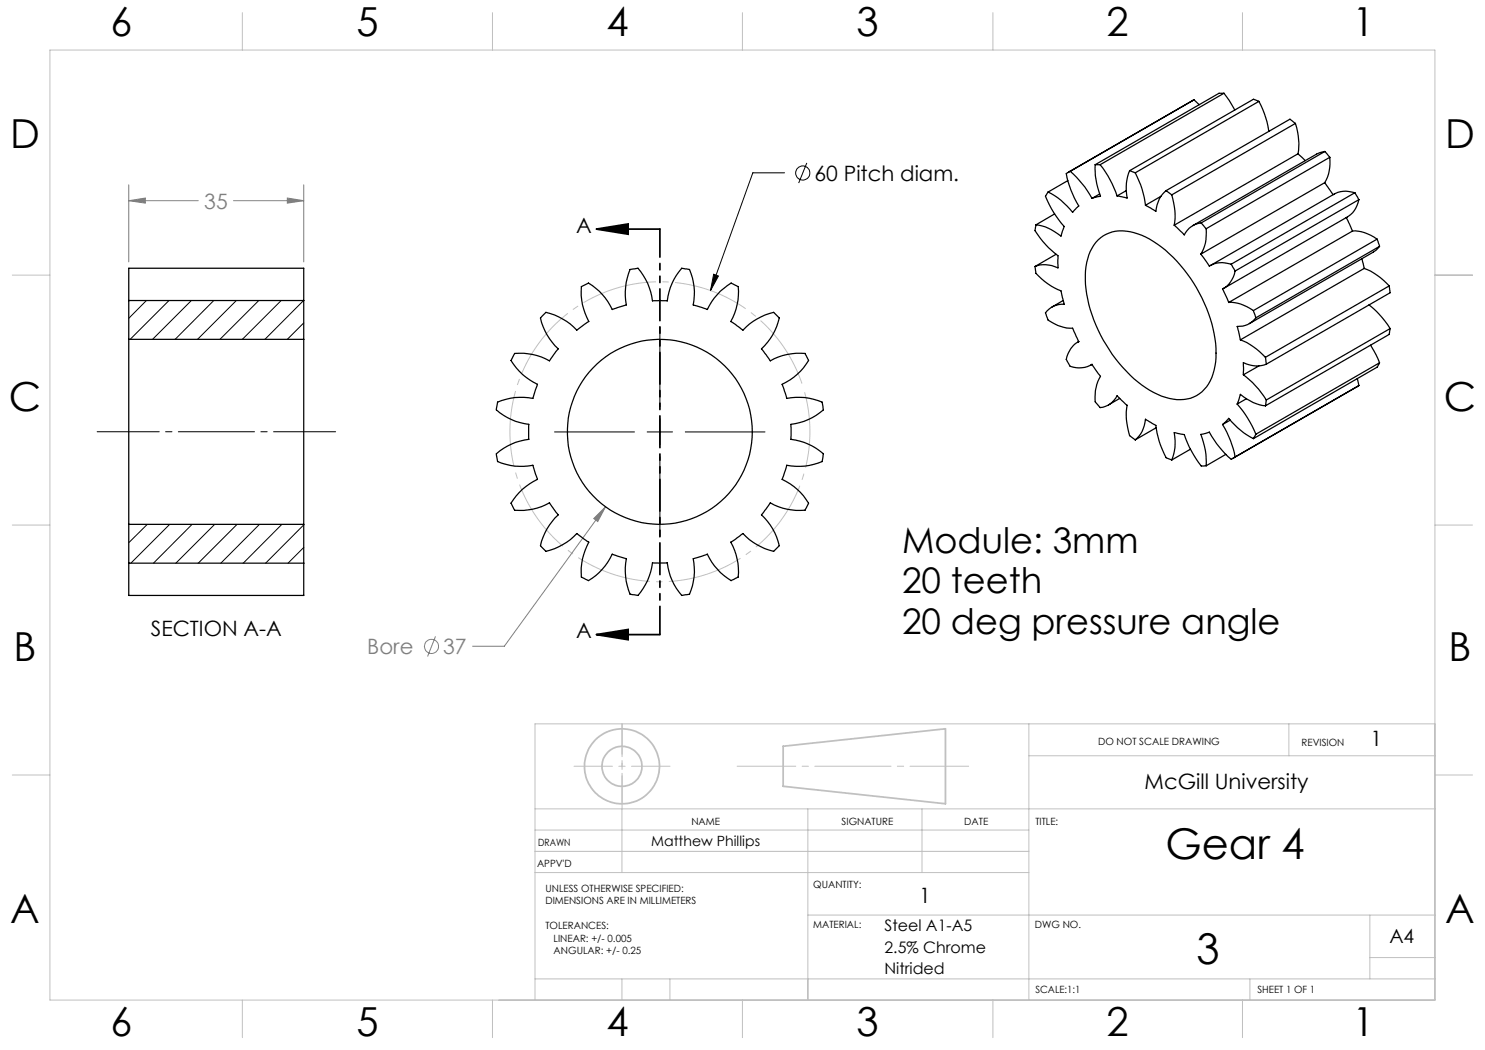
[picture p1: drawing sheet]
<svg xmlns="http://www.w3.org/2000/svg" width="297mm" height="210mm" viewBox="0 0 297 210" stroke-linecap="round" stroke-linejoin="round" font-family="sans-serif">
<g fill="none" stroke="#808080" stroke-width=".2">
<path d="M25.8 37v15.4M57.5 39.6l3.2 .5-3.2 .5zM60.7 37v15.4M25.8 40.1l3.3-.5v1zM25.8 40.1h13.9M46.7 40.1h14M118.7 103.7l2.4-2.4-1.5 3zM121.1 101.3l-20.2 27.9h-6.4M87.1 127.3l-1.6 4"/>
<circle cx="86.3" cy="129.3" r="1.41"/>
</g>
<g fill="none" stroke="#000" stroke-width=".2">
<path d="M156.9 34.6h-6.3l-8.5 23.5M161.4 32.6l-1.7 4M142.7 54.8l1 .4-1.6 2.9zM132 65.3v16M110.9 86.4h16M129.4 86.4h5.1M132 83.8v5.1M132 91.5v15.9M137.1 86.4h15.9"/>
<circle cx="160.6" cy="34.6" r="1.41"/>
</g>
<path d="M119.3 45.8l6.3-1v2zM119.3 45.8h12.7M119.3 126.9l6.3-1v2zM119.3 126.9h12.7" fill="none" stroke="#000" stroke-width=".35"/>
<path d="M160.7 77.6a30 30 0 0 0-50.3-12.1 30 30 0 0 0 13.8 49.8 30 30 0 0 0 36.9-36.2l-.4-1.5" fill="none" stroke="#c0c0c0" stroke-width=".2" stroke-dasharray="15.2 1.3 1.3 1.3" stroke-dashoffset="-.9" stroke-linecap="butt"/>
<g fill="none" stroke="#c0c0c0" stroke-width=".35">
<path d="M156.6 149.3l32.5-3.5v15l-32.5-3.5z"/>
<circle cx="124.4" cy="153.3" r="7.5"/>
<circle cx="124.4" cy="153.3" r="4"/>
</g>
<path d="M67.1 86.4h-47.7" fill="none" stroke="#000" stroke-width=".2" stroke-dasharray="15.2 1.3 1.3 1.3" stroke-dashoffset="2.8"/>
<path d="M132 45.8v81.1" fill="none" stroke="#000" stroke-width=".35" stroke-dasharray="6.3 1.3 1.3 1.3 1.3 1.3" stroke-dashoffset=".7"/>
<path d="M114.8 153.3h19.2" fill="none" stroke="#c0c0c0" stroke-width=".2" stroke-dasharray="15.2 1.3 1.3 1.3" stroke-dashoffset="7.5"/>
<path d="M124.4 160.8v-16" fill="none" stroke="#c0c0c0" stroke-width=".2" stroke-dasharray="15.2 1.3 1.3 1.3" stroke-dashoffset="9.1"/>
<path d="M124.4 144.8v17" fill="none" stroke="#c0c0c0" stroke-width=".2" stroke-dasharray="15.2 1.3 1.3 1.3" stroke-dashoffset="8.6"/>
<path d="M147.4 153.3h46.3" fill="none" stroke="#c0c0c0" stroke-width=".2" stroke-dasharray="15.2 1.3 1.3 1.3" stroke-dashoffset="3.5"/>
<g fill="none" stroke="#c0c0c0" stroke-width=".2">
<path d="M10 10h277v190h-277zM48.5 2.5v7.5M98.5 2.5v7.5M148.5 2.5v7.5M198.6 2.5v7.5M248.5 2.5v7.5M2.5 55h7.5M287 55h7.5M2.5 105h7.5M287 105h7.5M2.5 155h7.5M205.8 144.8v55.2"/>
<path d="M205.8 151.2h81.2M257.8 144.8v6.4M287 144.8h-180v55.2M287 155h7.5M107 161.8h180M107 174.5h98.8M107 170.3h98.8M107 166h98.8M124.4 161.8v12.7M161.6 161.8v38.2M184.4 161.8v12.7M107 195.8h180"/>
<path d="M124.4 195.8v4.2M134 195.8v4.2M161.6 183h125.4M250 195.8v4.2M274 183v12.8M274 191.5h13M48.5 200v7.5M98.5 200v7.5M148.5 200v7.5M198.6 200v7.5M248.5 200v7.5"/>
</g>
<g fill="#000">
<path d="M142.7 54.8l1 .4-1.6 2.9z"/>
<path d="M119.3 45.8l6.3-1v2zM119.3 126.9l6.3-1v2z"/>
</g>
<path d="M121.1 101.3l-2.4 2.4 .9 .6zM57.5 39.6l3.2 .5-3.2 .5zM25.8 40.1l3.3-.5v1z" fill="#808080"/>
<g fill="none" stroke="#000" stroke-width=".25">
<path d="M238.8 20l1.1 .9M238.8 20l-25.2 14.5M238.8 20l-24.8 14.2M244.8 18.7l1.1 1.4 1 1.9M244.8 18.7h-1l-24.8 14.2M244.8 18.7l-24.8 14.2M209.6 38.4l-.5 .9a20.3 20.3 0 0 0 3.7 6l-.6 1.9a9.5 9.5 0 0 0-5-2.2M213.6 36.1l-4 2.3M214 34.2l-.7 .5a18.7 18.7 0 0 0 2.5 6.5l-1.3 1.3a13.9 13.9 0 0 0-4.9-4.1M214 34.2a20.9 20.9 0 0 1 4.4 5.5M219 32.9a15.5 15.5 0 0 0 1.1 6.3l-1.7 .5M219 32.9h1"/>
<path d="M219.9 38.8l-1.5 .9M220 32.9a20.7 20.7 0 0 1 3.4 6.3M225.2 38.1l-1.8 1.1M225.9 34.1a9.3 9.3 0 0 0-.5 5.5l-2-.4M225.9 34.1l1.1 .5M227 34.6a17.9 17.9 0 0 1 2.1 6.5M232.2 39.3l-3.1 1.8M233.2 38.1a5.7 5.7 0 0 0-2 4.2l-2.1-1.2M233.2 38.1l1.2 .9M234.4 39a12.6 12.6 0 0 1 .4 6M251.8 20.3a19 19 0 0 1 2 6M251.8 20.3l-1.1-.4-24.8 14.2"/>
<path d="M251.8 20.3l-24.8 14.3M259.1 24.7a13.2 13.2 0 0 1 .5 6.1M259.1 24.7l-1.1-.9-24.8 14.3M259.1 24.7l-24.7 14.3M259.6 30.8l1.5 1.3M259.6 30.8l-24.8 14.2M264.9 36.5l1.7 2.4M264.9 36.5l-24.7 14.3M265 30.3l1 1.2M265 30.3l-1.7 .5-24.7 14.3M265 30.3l-24.8 14.3M266 31.5a8 8 0 0 1-1.1 5"/>
<path d="M266 31.5l-24.8 14.2M271 38.6l.8 1.3M271 38.6a5.1 5.1 0 0 0-4.1 .2l-24.8 14.3M271 38.6l-24.8 14.2M271.8 39.9a5 5 0 0 1-2.3 3.5l-24.7 14.3M271.8 39.9l-24.8 14.3M207 53.3v.3a2.55 2.55 0 0 0 1.4 2.2l1.9 1.4 1.9 1 .6 2.6a4.2 4.2 0 0 0-3.7 1.8l.1 .3a2.33 2.33 0 0 0 1.7 1.9l1.9 .7 1.7 .1 1.3 2.7M207.2 45l-.2 1a15.8 15.8 0 0 0 4.6 5.1v2.5a5.7 5.7 0 0 0-4.6-.3M210.9 42.8l-3.7 2.2M211.2 50.9l-4.2 2.4M219.6 48a7.3 7.3 0 0 1 7.9-1.2 22.5 22.5 0 0 1 10.6 8.9 27.3 27.3 0 0 1 5.1 15.8 9.2 9.2 0 0 1-3.3 7.3 8.3 8.3 0 0 1-8.4 .1 25.4 25.4 0 0 1-10.8-10.9 24.2 24.2 0 0 1-3.4-15.5l.8-2.2 .7-1.3zM240.2 50.8l1.7 2.4a5.1 5.1 0 0 1 4.3-.4"/>
<path d="M240.2 44.6a4.3 4.3 0 0 0-3.3 2.4l-2.1-2M240.2 44.6l1 1.1M241.2 45.7a7.7 7.7 0 0 1-1 5.1M246.2 52.8l.8 1.4M247 54.2a4.9 4.9 0 0 1-2.5 3.6l1.2 2.7M269.2 43.5l1.3 2.7M270.5 46.2a7.7 7.7 0 0 1 4.9 1.6M270.5 46.2l-24.8 14.3M272.4 51.7l.4 2M272.8 53.7a13.3 13.3 0 0 1 5 3.5M272.8 53.7l-24.7 14.3M275.4 47.8l.5 1.5"/>
<path d="M275.4 47.8l-24.7 14.3M275.9 49.3l-1.3 1.1-24.7 14.3M275.9 49.3l-24.7 14.3M277.8 57.2l.2 1.4-24.7 14.2M277.8 57.2l-24.7 14.3M25.8 67.9v37M25.8 60.1v-6.5h34.9v6.5M25.8 67.9h34.9M25.8 60.1v7.8M25.8 60.1h34.9M60.7 67.9v37M60.7 60.1v7.8"/>
<path d="M108.3 63.3l.9-.8a12.6 12.6 0 0 1 6.2 3.5l2.4-1.7a12.1 12.1 0 0 1-1.5-7l1.4-.7a12.1 12.1 0 0 1 4.7 5.3l2.9-.9a12.6 12.6 0 0 1 .7-7.1l1.6-.3a12 12 0 0 1 2.9 6.6h3a12 12 0 0 1 2.8-6.6l1.6 .3a11.8 11.8 0 0 1 .7 7.1l2.9 .9a12.6 12.6 0 0 1 4.7-5.3l1.4 .7a12.1 12.1 0 0 1-1.4 7l2.4 1.7a12.3 12.3 0 0 1 6.1-3.5l1.2 1.1a11.9 11.9 0 0 1-3.6 6.2l1.8 2.4a11.9 11.9 0 0 1 6.9-1.5l.7 1.4a12.1 12.1 0 0 1-5.3 4.8l.9 2.8a11.8 11.8 0 0 1 7.1 .7l.3 1.6a12 12 0 0 1-6.5 2.9v3a12 12 0 0 1 6.5 2.9l-.3 1.5a11.8 11.8 0 0 1-7.1 .8l-.9 2.8a12.1 12.1 0 0 1 5.3 4.7l-.7 1.5a11.9 11.9 0 0 1-6.9-1.5l-1.8 2.4a11.9 11.9 0 0 1 3.6 6.1l-1.2 1.2a12.3 12.3 0 0 1-6.1-3.6l-2.4 1.7a12.1 12.1 0 0 1 1.4 7l-1.4 .7a12.6 12.6 0 0 1-4.7-5.3l-2.9 1a11.8 11.8 0 0 1-.7 7l-1.6 .3a12 12 0 0 1-2.8-6.5h-3a12 12 0 0 1-2.9 6.5l-1.6-.3a12.6 12.6 0 0 1-.7-7l-2.9-1a12.1 12.1 0 0 1-4.7 5.3l-1.4-.7a12.1 12.1 0 0 1 1.5-7l-2.4-1.7a12.6 12.6 0 0 1-6.2 3.6l-1.1-1.2a11.9 11.9 0 0 1 3.6-6.1l-1.8-2.4a11.9 11.9 0 0 1-7 1.5l-.7-1.5a12.1 12.1 0 0 1 5.3-4.7l-.9-2.8a11.7 11.7 0 0 1-7.1-.8l-.2-1.5a12 12 0 0 1 6.5-2.9v-3a12 12 0 0 1-6.5-2.9l.2-1.6a11.7 11.7 0 0 1 7.1-.7l.9-2.8a12.1 12.1 0 0 1-5.3-4.8l.7-1.4a11.9 11.9 0 0 1 7 1.5l1.8-2.4a11.9 11.9 0 0 1-3.6-6.2zM212.6 60.1l-2.2 1.3M215.8 68.3a4.9 4.9 0 0 0-2.5 3.6l.6 1.2a3.4 3.4 0 0 0 2.5 .4l1.1-.2 .9-.4M215.8 68.3l-.3 .2M218.4 72.9l1.7 2.4a8.5 8.5 0 0 0-1.1 5.1l1 1.1a4.1 4.1 0 0 0 3.4-2.3l2 1.9a11.3 11.3 0 0 0 .7 6.1l.9 .8M218.4 72.9l-.2 .1M223.9 79.7l-2.2 1.3M245.7 60.5a7.7 7.7 0 0 1 5 1.6M248.1 68a13.3 13.3 0 0 1 5 3.5M248.7 75a19.1 19.1 0 0 1 4.6 5M249.3 79.8l-1.9 1M250.7 62.1l.5 1.5"/>
<path d="M251.2 63.6a4.2 4.2 0 0 1-3.8 1.7l.7 2.7M251.8 73.2l-3.1 1.8M253.1 71.5l.2 1.3M253.3 72.8a5.5 5.5 0 0 1-4.6-.3v2.5M271.5 75.7l.3 1.4M271.8 77.1l-.4 .3M271.8 77.1l-25.2 14.5M273.8 61a17.9 17.9 0 0 1 4.2 4.7M274.1 69l1.1 1.9 .7 1.7M275.9 72.6l-.5 .8-24.7 14.3M275.9 72.6l-24.7 14.2M278 65.7l-.2 1.2-24.7 14.3"/>
<path d="M278 65.7l-24.7 14.3M227 88a5.7 5.7 0 0 0 2.1-4.2l2.1 1.3a15.5 15.5 0 0 0 2.2 6.5l1 .4M231.2 85.5l-4.2 2.5M234.4 92a9.3 9.3 0 0 0 .4-5.5l2.1 .4a18.9 18.9 0 0 0 3.4 6.3h.9M238.1 89.8l-3.7 2.2M244.5 84.9l1.2-1.2a15.5 15.5 0 0 0 5 4M244.5 84.9a16.6 16.6 0 0 1 2.4 6.6l-.6 .3a15.9 15.9 0 0 1-4.4-5.4l-1.7 .5a14.2 14.2 0 0 1 1 6.3M245.2 90.9l-4 2.3M246.1 84l-1.6 .9M247.4 80.8l.7-1.9a9.2 9.2 0 0 0 5 2.3M247.4 80.8a21.6 21.6 0 0 1 3.8 6M251.2 86.8l-.5 .9"/>
<path d="M253.3 80l-.2 1.2M25.8 112.6v6.5h34.9v-6.5M25.8 104.9v7.7M25.8 112.6h34.9M25.8 104.9h34.9M60.7 104.9v7.7"/>
<circle cx="132" cy="86.4" r="18.5"/>
</g>
<g fill="none" stroke="#000" stroke-width=".2">
<path d="M29.3 60.1l-3.5 3.6M33.8 60.1l-7.8 7.8M38.3 60.1l-7.8 7.8M42.8 60.1l-7.8 7.8M47.3 60.1l-7.8 7.8M51.8 60.1l-7.8 7.8M56.2 60.1l-7.7 7.8M60.7 60.1l-7.7 7.8M60.7 64.6l-3.2 3.3M29.5 104.9l-3.7 3.6M33.9 104.9l-7.7 7.7M38.4 104.9l-7.7 7.7"/>
<path d="M42.9 104.9l-7.7 7.7M47.4 104.9l-7.7 7.7M51.9 104.9l-7.7 7.7M56.4 104.9l-7.8 7.7M60.7 105l-7.6 7.6M60.7 109.5l-3.1 3.1"/>
</g>
<g font-size="8.5">
<text x="233.1" y="171.8">Gear 4</text>
<text x="239.3" y="192.7">3</text>
</g>
<g font-size="8">
<text x="22.1" y="7.1">6</text>
<text x="71.3" y="7.2">5</text>
<text x="121.3" y="7.2">4</text>
<text x="171.3" y="7.2">3</text>
<text x="221.3" y="7.2">2</text>
<text x="270.5" y="7.2">1</text>
<text x="2" y="29.6">D</text>
<text x="289" y="29.6">D</text>
<text x="1.8" y="82.2">C</text>
<text x="288.8" y="82.2">C</text>
<text x="2.7" y="132.2">B</text>
<text x="289.7" y="132.2">B</text>
<text x="2" y="184.6">A</text>
<text x="289" y="184.6">A</text>
<text x="22.1" y="207.1">6</text>
<text x="71.3" y="207.2">5</text>
<text x="121.3" y="207.2">4</text>
<text x="171.3" y="207.2">3</text>
<text x="221.3" y="207.2">2</text>
<text x="270.5" y="207.2">1</text>
</g>
<g font-size="7.1">
<text x="180.4" y="110.6">Module: 3mm</text>
<text x="180.4" y="118.7">20 teeth</text>
<text x="180.4" y="126.7">20 deg pressure angle</text>
</g>
<g font-size="4.2" fill="#808080">
<text x="40.9" y="41.7">35</text>
<text x="73.5" y="130.8">Bore</text>
<text x="88.7" y="130.8">37</text>
</g>
<g font-size="4.2">
<text x="162.9" y="36.1">60 Pitch diam.</text>
<text x="115.2" y="46.5">A</text>
<text x="30.2" y="127.2">SECTION A-A</text>
<text x="115.2" y="127.6">A</text>
<text x="274.1" y="149.2">1</text>
<text x="228.9" y="157.8">McGill University</text>
<text x="183.9" y="180.7">1</text>
</g>
<text font-size="3.9" x="277.9" y="188.5">A4</text>
<g font-size="3.2">
<text x="176.9" y="186.2">Steel A1-A5</text>
<text x="176.9" y="190.6">2.5% Chrome</text>
<text x="176.9" y="194.8">Nitrided</text>
</g>
<text font-size="2.8" x="130.3" y="169.1">Matthew Phillips</text>
<g font-size="2">
<text x="219.6" y="149">DO NOT SCALE DRAWING</text>
<text x="260.3" y="149.2">REVISION</text>
<text x="138.3" y="164.9">NAME</text>
<text x="168.3" y="164.9">SIGNATURE</text>
<text x="192.9" y="164.9">DATE</text>
<text x="207.1" y="164.9">TITLE:</text>
<text x="107.4" y="173.3">APPV'D</text>
<text x="107.6" y="169.1">DRAWN</text>
<text x="109.1" y="178.4">UNLESS OTHERWISE SPECIFIED:</text>
<text x="162.6" y="177.6">QUANTITY:</text>
<text x="109.1" y="180.9">DIMENSIONS ARE IN MILLIMETERS</text>
<text x="109.1" y="185.9">TOLERANCES:</text>
<text x="162.6" y="185.5">MATERIAL:</text>
<text x="207" y="185.5">DWG NO.</text>
<text x="110.7" y="188.4">LINEAR: +/- 0.005</text>
<text x="110.7" y="190.9">ANGULAR: +/- 0.25</text>
<text x="207.1" y="198.6">SCALE:1:1</text>
<text x="251.5" y="198.6">SHEET 1 OF 1</text>
</g>
</svg>
